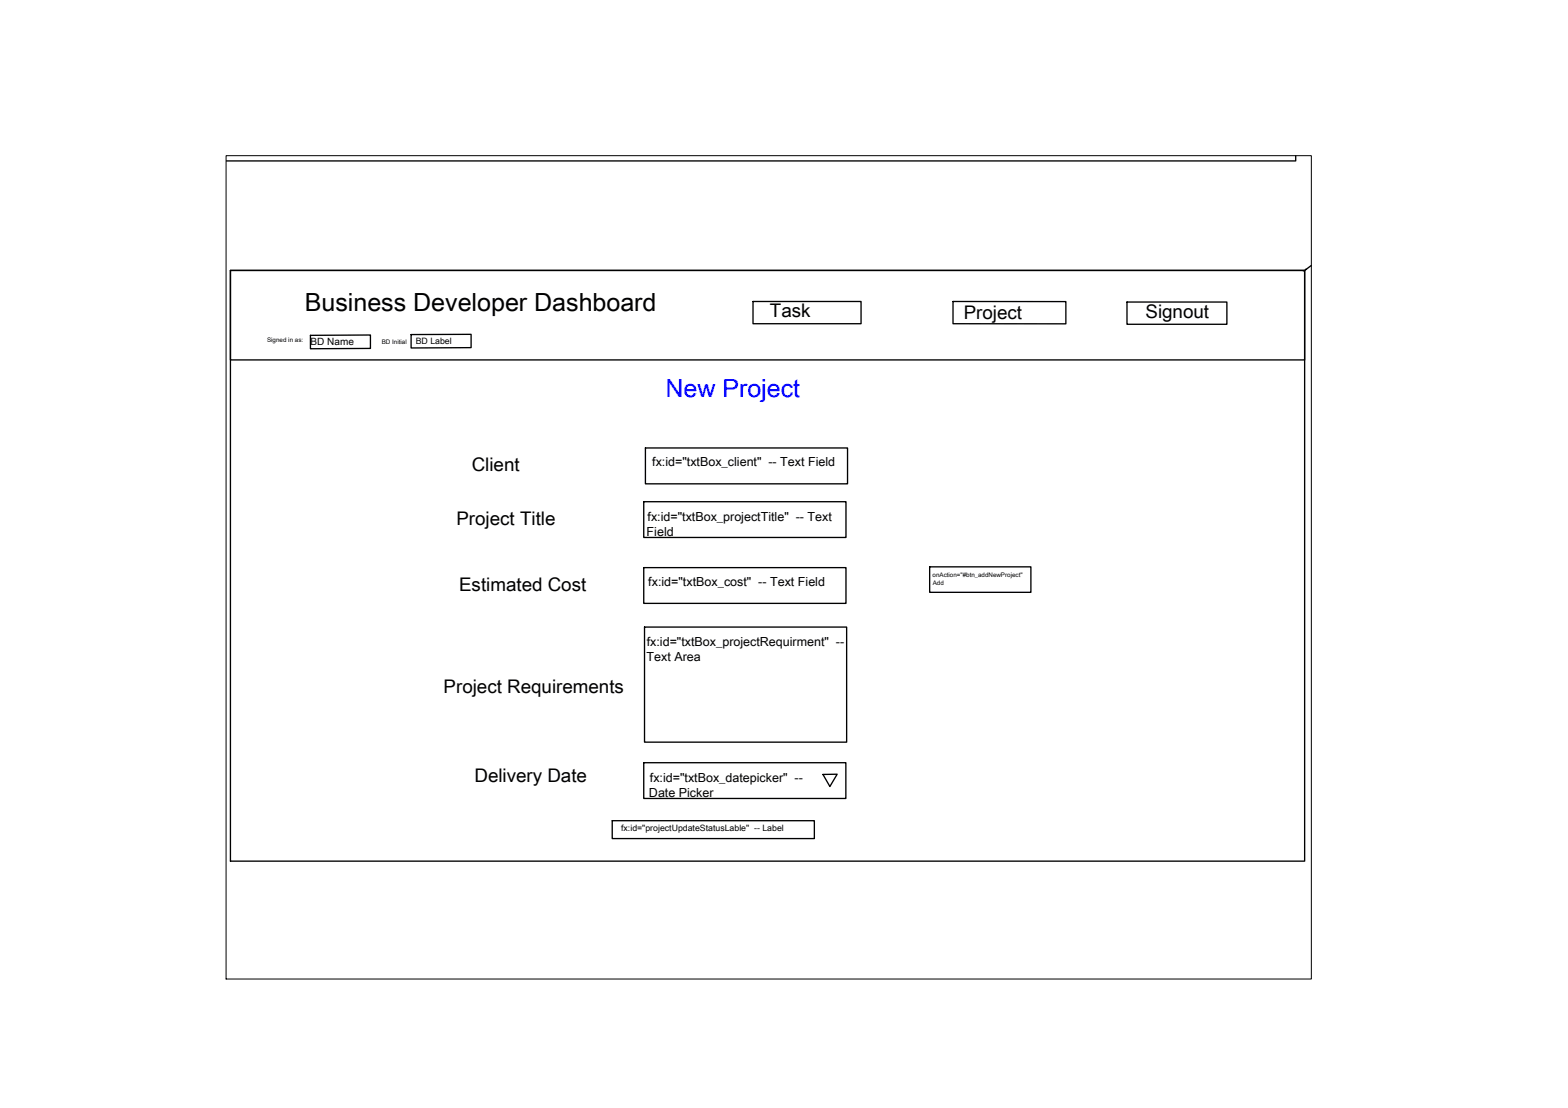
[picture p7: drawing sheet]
<svg xmlns="http://www.w3.org/2000/svg" width="297mm" height="210mm" viewBox="0 0 297 210" stroke-linecap="round" stroke-linejoin="round" font-family="sans-serif">
<g fill="none" stroke="#000" stroke-width=".25">
<path d="M245.5 29.5v1h-202.7M43.7 51.2h203.4v111.9h-203.4zM43.7 51.2h203.4v17h-203.4zM142.6 57.1h20.5v4.2h-20.5zM180.5 57.1h21.4v4.2h-21.4zM213.5 57.2h18.9v4.2h-18.9zM248.4 50.3l-1 .7M58.8 63.5h11.4v2.5l-11.4 .1zM77.9 63.4l11.3-.1v2.6h-11.3zM121.9 95h38.4v6.8h-38.4zM122.3 84.9h38.3v6.8h-38.3zM121.9 107.5h38.4v6.8h-38.4z"/>
<path d="M122.1 118.8h38.3v21.8h-38.3zM176.1 107.4h19.2v4.8h-19.2zM116 155.5h38.3v3.4h-38.3zM121.9 144.5h38.3v6.8h-38.3zM155.9 146.7h2.7l-1.4 2.3z"/>
</g>
<path d="M247.4 51l.1 .1-.4 .1z" fill="#000" stroke="#000" stroke-width=".19"/>
<path d="M42.8 29.5h205.6v156h-205.6z" fill="none" stroke="#000" stroke-width=".19"/>
<text font-size="4.7" x="57.7" y="58.9">Business Developer Dashboard</text>
<text font-size="4.7" fill="#00f" x="126.1" y="75.2">New Project</text>
<g font-size="3.6">
<text x="145.8" y="60.1">Task</text>
<text x="182.6" y="60.4">Project</text>
<text x="217" y="60.3">Signout</text>
<text x="89.4" y="89.2">Client</text>
<text x="86.5" y="99.4">Project Title</text>
<text x="87" y="112">Estimated Cost</text>
<text x="84" y="131.2">Project Requirements</text>
<text x="89.9" y="148.1">Delivery Date</text>
</g>
<g font-size="2.4">
<text x="123.6" y="88.4">fx:id=&quot;txtBox_client&quot; -- Text Field</text>
<text x="122.5" y="101.5">Field</text>
<text x="122.7" y="98.7">fx:id=&quot;txtBox_projectTitle&quot; -- Text</text>
<text x="122.8" y="111">fx:id=&quot;txtBox_cost&quot; -- Text Field</text>
<text x="122.5" y="125.2">Text Area</text>
<text x="122.5" y="122.4">fx:id=&quot;txtBox_projectRequirment&quot; --</text>
<text x="123.1" y="148.1">fx:id=&quot;txtBox_datepicker&quot; --</text>
<text x="122.9" y="150.9">Date Picker</text>
</g>
<text font-size="1.9" x="58.8" y="65.4">BD Name</text>
<g font-size="1.7">
<text x="78.8" y="65.2">BD Label</text>
<text x="117.7" y="157.5">fx:id=&quot;projectUpdateStatusLable&quot; -- Label</text>
</g>
<g font-size="1.2">
<text x="50.6" y="64.9">Signed in as:</text>
<text x="72.3" y="65.1">BD Initial</text>
<text x="176.7" y="109.3">onAction=&quot;#btn_addNewProject&quot;</text>
<text x="176.7" y="110.7">Add</text>
</g>
</svg>
